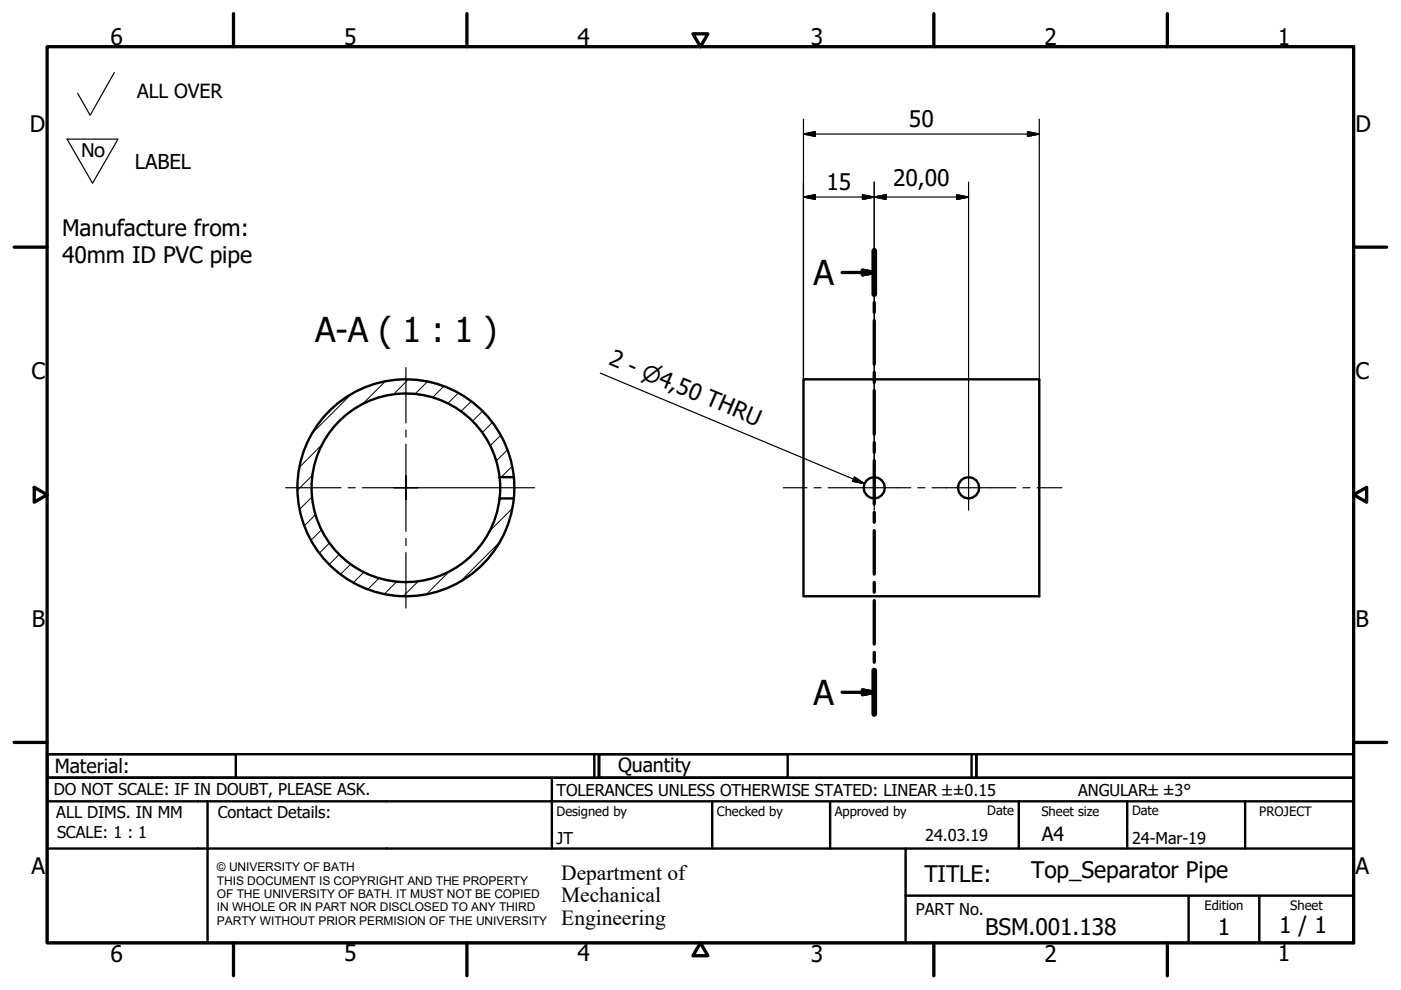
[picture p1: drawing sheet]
<svg xmlns="http://www.w3.org/2000/svg" width="297mm" height="210mm" viewBox="0 0 297 210" stroke-linecap="round" stroke-linejoin="round" font-family="sans-serif">
<!-- layer: Hatch (ISO) -->
<g fill="none" stroke="#000" stroke-width=".21">
<path d="M68.4 94.2l-4.9 4.9M74.4 83.6l-8.1 8.2M81.6 80.9l-4.8 4.8M86.6 80.5l-3.2 3.1M90.6 80.9l-2.6 2.7M94.1 81.9l-2.4 2.4M97.2 83.3l-2.3 2.2M99.9 85.1l-2.2 2.1M102.3 87.2l-2.1 2.1M104.4 89.6l-2.2 2.2M106.2 92.3l-2.3 2.2M107.6 95.4l-2.4 2.3"/>
<path d="M108.6 98.9l-2.3 2.3M66.2 105.3l-2.7 2.7M66.3 100.7l-3.2 3.2M66.9 109.1l-2.4 2.4M68.2 112.3l-2.2 2.2M69.9 115.1l-2.2 2.2M71.9 117.5l-2.1 2.1M74.4 119.6l-2.2 2.1M105.9 115l-8.3 8.3M106.3 105.7l-.4 .4M108.6 107.8l-4.9 4.9M77.1 121.3l-2.1 2.2"/>
<path d="M80.4 122.6l-2.4 2.3M84.2 123.3l-2.7 2.6M88.7 123.2l-3.2 3.2M95.3 121.1l-4.8 4.8"/>
</g>
<!-- layer: Visible (ISO) -->
<g fill="none" stroke="#000" stroke-width=".51">
<path d="M170.3 80.4h50v46h-50zM105.9 101.2l.1 1.4-.1 3.1M105.9 101.2h3M105.9 105.7h3M105.9 101.2a20 20 0 0 0-30.5-14.7 20 20 0 0 0 0 33.8 20 20 0 0 0 30.5-14.6M108.9 101.2a23 23 0 0 0-35-17.3 23 23 0 0 0 0 39.1 23 23 0 0 0 35-17.3M108.9 101.2v4.5"/>
<circle cx="185.4" cy="103.4" r="2.25"/>
<circle cx="205.4" cy="103.4" r="2.25"/>
</g>
<!-- layer: Section Line (ISO) -->
<g fill="none" stroke="#000" stroke-width=".7">
<path d="M178.5 57.8h6.9M182.9 57.3l2.5 .5-2.5 .5zM185.4 53.2v9.2M185.4 64.1v2.1M185.4 68v9.2M185.4 79v2.1M185.4 82.8v9.3M185.4 93.8v2.1M185.4 97.7v9.2M185.4 108.6v2.1M185.4 112.5v9.2M185.4 123.5v2.1"/>
<path d="M185.4 127.3v9.3M185.4 138.3v2.1M178.5 146.8h6.9M182.9 146.3l2.5 .5-2.5 .5zM185.4 142.2v9.2"/>
</g>
<path d="M185.4 53.2v9.2M185.4 142.2v9.2" fill="none" stroke="#000" stroke-width="1.2"/>
<path d="M182.9 58.3l2.5-.5zM182.9 57.3l2.5 .5-2.5 .5zM182.9 147.3l2.5-.5zM182.9 146.3l2.5 .5-2.5 .5z" fill="#000" stroke="#000" stroke-width=".7"/>
<!-- layer: Border (ISO) -->
<g fill="none" stroke="#000" stroke-width=".7">
<path d="M10 9.9h277v190h-277zM49.5 2.9v7M99 2.9v7M146.9 7.2h3.2l-1.6 2.7zM198 2.9v7M247.5 2.9v7M3 52.4h7M287 52.4h7M7.3 103.3l2.7 1.6-2.7 1.6zM287 104.9l2.8-1.6v3.2zM3 157.4h7M287 157.4h7"/>
<path d="M49.5 199.9v7M99 199.9v7M148.5 199.9l1.6 2.7h-3.2zM198 199.9v7M247.5 199.9v7"/>
</g>
<!-- layer: Title (ISO) -->
<g fill="none" stroke="#000" stroke-width=".51">
<path d="M10 159.9h40v5h-40zM10 159.9h117v5h-117zM126 159.9v5M127 159.9h40v5h-40zM127 159.9h80v5h-80zM206 159.9v5M207 159.9h80v5h-80zM10 169.9v-5h277v5M10 169.9h277v30h-277zM10 179.9h277M44 169.9v30M117 164.9v15"/>
<path d="M151 169.9v10M176 169.9v10M192 179.9v20M216 169.9v10M239 169.9v10M264 169.9v10M192 189.9h95M252 189.9v10M267 189.9v10"/>
</g>
<!-- layer: Sketch Geometry (ISO) -->
<path d="M24.2 15.4l-5.1 9-2.6-4.6M14.2 29.5h10.8l-5.4 9.4z" fill="none" stroke="#000" stroke-width=".25"/>
<!-- layer: Center Mark (ISO) -->
<path d="M86.1 77.9v11.8M86.1 94.2v9.2v-2.5M86.1 91.2v1.5M185.4 98.7v9.5M205.4 98.7v9.5M60.6 103.4h11.7M73.8 103.4h1.5M76.8 103.4h9.3h-2.6M86.1 105.9v-2.5v9.3M86.1 114.2v1.5M86.1 117.2v11.7M88.6 103.4h-2.5h27.2" fill="none" stroke="#000" stroke-width=".25"/>
<!-- layer: Centerline (ISO) -->
<path d="M166.1 103.4h5M172.6 103.4h1.5M175.6 103.4h17.5M194.6 103.4h1.5M197.6 103.4h17.8M216.9 103.4h1.5M219.9 103.4h5.2" fill="none" stroke="#000" stroke-width=".25"/>
<!-- layer: Symbol (ISO) -->
<path d="M127.3 79.1l56 23.4M181.2 101.1l2.1 1.4-2.5-.5z" fill="none" stroke="#000" stroke-width=".25"/>
<path d="M180.8 102l2.5 .5zM181.2 101.1l2.1 1.4-2.5-.5z" fill="#000" stroke="#000" stroke-width=".25"/>
<!-- layer: Dimension (ISO) -->
<path d="M170.3 28.4l2.5-.5v1zM170.3 28.4h50M170.3 25.2v55.2M185.4 38.6v60.1M205.4 38.6v60.1M217.8 27.9l2.5 .5-2.5 .5zM220.3 25.2v55.2M170.3 41.8l2.5-.5v1zM170.3 41.8h35.1M182.9 41.3l2.5 .5-2.5 .5zM185.4 41.8l2.5-.5v1zM202.9 41.3l2.5 .5-2.5 .5z" fill="none" stroke="#000" stroke-width=".25"/>
<path d="M170.3 28.4l2.5-.5zM170.3 28.4l2.5-.5v1zM217.8 28.9l2.5-.5zM217.8 27.9l2.5 .5-2.5 .5zM170.3 41.8l2.5-.5zM170.3 41.8l2.5-.5v1zM182.9 42.3l2.5-.5zM182.9 41.3l2.5 .5-2.5 .5zM185.4 41.8l2.5-.5zM185.4 41.8l2.5-.5v1zM202.9 42.3l2.5-.5zM202.9 41.3l2.5 .5-2.5 .5z" fill="#000" stroke="#000" stroke-width=".25"/>
<g font-size="7.3">
<text x="172.5" y="60.4">A</text>
<text x="66.8" y="72.5">A-A ( 1 : 1 )</text>
<text x="172.5" y="149.4">A</text>
</g>
<g font-size="4.8">
<text x="23.4" y="9.5">6</text>
<text x="72.9" y="9.5">5</text>
<text x="122.4" y="9.5">4</text>
<text x="171.9" y="9.5">3</text>
<text x="221.4" y="9.5">2</text>
<text x="270.9" y="9.5">1</text>
<text x="6.3" y="27.9">D</text>
<text x="192.7" y="26.8">50</text>
<text x="287.4" y="27.9">D</text>
<text x="175.2" y="40.2">15</text>
<text x="189.4" y="39.4">20,00</text>
<text x="13.2" y="50">Manufacture from:</text>
<text x="13.2" y="55.8">40mm ID PVC pipe</text>
<text x="128.9" y="77.2" transform="rotate(23 128.9 77.2)">2 - ⌀4,50 THRU</text>
<text x="6.7" y="80.4">C</text>
<text x="287.4" y="80.4">C</text>
<text x="6.8" y="132.9">B</text>
<text x="287.4" y="132.9">B</text>
<text x="6.7" y="185.4">A</text>
<text x="287.4" y="185.4">A</text>
<text x="196" y="187">TITLE:</text>
<text x="218.6" y="186.2">Top_Separator Pipe</text>
<text x="271.2" y="197.9">1 / 1</text>
<text x="23.4" y="203.9">6</text>
<text x="72.9" y="203.8">5</text>
<text x="122.4" y="203.8">4</text>
<text x="171.9" y="203.9">3</text>
<text x="208.9" y="198.2">BSM.001.138</text>
<text x="221.4" y="203.9">2</text>
<text x="258.2" y="198.2">1</text>
<text x="270.9" y="203.8">1</text>
</g>
<text font-size="4.7" x="17.1" y="33.3">No</text>
<g font-size="4.6">
<text x="119" y="186.5">Department of</text>
<text x="119" y="191.3">Mechanical</text>
<text x="119" y="196">Engineering</text>
</g>
<text font-size="4.3" x="28.6" y="35.7">LABEL</text>
<g font-size="4.1">
<text x="29.1" y="20.9">ALL OVER</text>
<text x="11.6" y="163.9">Material:</text>
<text x="131" y="163.7">Quantity</text>
<text x="220.9" y="178.4">A4</text>
</g>
<g font-size="3.5">
<text x="11.4" y="168.5">DO NOT SCALE: IF IN DOUBT, PLEASE ASK.</text>
<text x="11.9" y="173.5">ALL DIMS. IN MM</text>
<text x="46.2" y="173.5">Contact Details:</text>
<text x="118" y="168.8">TOLERANCES UNLESS OTHERWISE STATED: LINEAR ±±0.15</text>
<text x="228.6" y="168.8">ANGULAR±±3°</text>
<text x="12.1" y="177.6">SCALE: 1 : 1</text>
<text x="118" y="178.9">JT</text>
<text x="196.2" y="178.3">24.03.19</text>
<text x="240" y="178.9">24-Mar-19</text>
<text x="194.2" y="194.1">PART No.</text>
</g>
<g font-size="2.8">
<text x="118" y="173">Designed by</text>
<text x="152" y="173">Checked by</text>
<text x="177" y="173">Approved by</text>
<text x="209.3" y="172.9">Date</text>
<text x="220.8" y="173">Sheet size</text>
<text x="240" y="172.9">Date</text>
<text x="267" y="172.9">PROJECT</text>
<text x="255.4" y="193">Edition</text>
<text x="273.6" y="193">Sheet</text>
</g>
<g font-size="2.5">
<text x="46" y="184.7">© UNIVERSITY OF BATH</text>
<text x="46" y="187.6">THIS DOCUMENT IS COPYRIGHT AND THE PROPERTY</text>
<text x="46" y="190.4">OF THE UNIVERSITY OF BATH. IT MUST NOT BE COPIED</text>
<text x="46" y="193.2">IN WHOLE OR IN PART NOR DISCLOSED TO ANY THIRD</text>
<text x="46" y="196.1">PARTY WITHOUT PRIOR PERMISION OF THE UNIVERSITY</text>
</g>
</svg>
